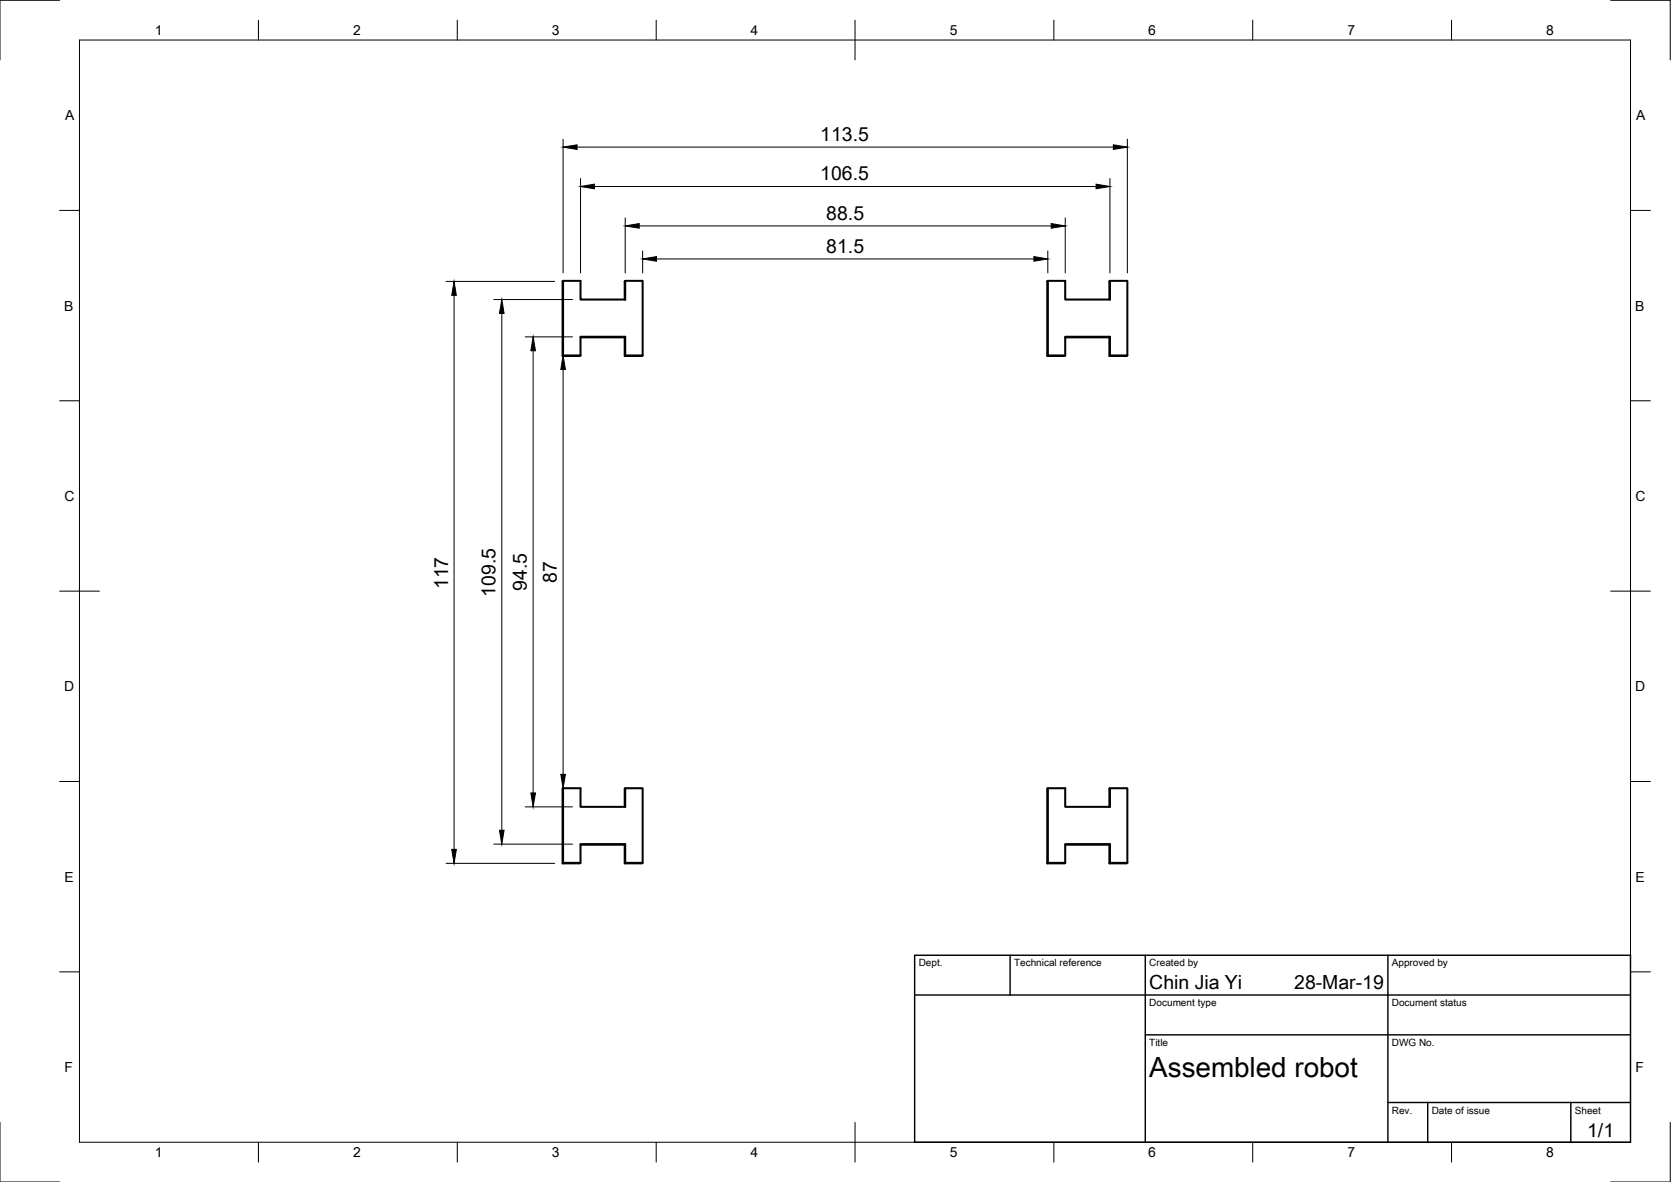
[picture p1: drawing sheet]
<svg xmlns="http://www.w3.org/2000/svg" width="420mm" height="297mm" viewBox="0 0 420 297" stroke-linecap="round" stroke-linejoin="round" font-family="sans-serif">
<!-- layer: Visible -->
<g fill="none" stroke="#000" stroke-width=".51">
<path d="M141.6 70.6v18.7M157.1 75.3v-4.6l4.5-.1v18.7l-4.5 .2M157.2 70.6v4.7h-11.2v-4.7l-4.5 .1v18.8l4.5-.2M263.5 70.6v18.7M279 75.3v-4.6l4.5-.1v18.7l-4.5 .2M279.1 70.6v4.7h-11.3v-4.7l-4.5 .1v18.8l4.5-.2M146 84.8h11.1l.1-.2v4.7M157.1 84.8v4.7l4.5-.2M157.2 84.6h-11.2v4.7l-4.5 .2M267.8 84.8h11.2l.1-.2v4.7M279 84.8v4.7l4.5-.2M279.1 84.6h-11.3v4.7l-4.5 .2"/>
<path d="M141.6 198.1v18.7M157.2 198.1v4.7h-11.2v-4.7l-4.5 .1v18.8l4.5-.2M263.5 198.1v18.7M279.1 198.1v4.7h-11.3v-4.7l-4.5 .1v18.8l4.5-.2M146 212.3l11.2-.2v4.7M157.1 212.3v4.7l4.5-.2M157.1 202.8v-4.6l4.5-.1v18.7l-4.5 .2M157.2 212.1h-11.2v4.7l-4.5 .2M267.8 212.3l11.3-.2v4.7M279 212.3v4.7l4.5-.2M279 202.8v-4.6l4.5-.1v18.7l-4.5 .2M279.1 212.1h-11.3v4.7l-4.5 .2"/>
</g>
<!-- layer: Border -->
<g fill="none" stroke="#000" stroke-width=".25">
<path d="M15 .1h-15v15M20 10.1h390v276.9h-390zM65 5.1v5M115 5.1v5M165 5.1v5M215 5.1v10M265 5.1v5M315 5.1v5M365 5.1v5M405 .1h15v15M15 52.9h5M410 52.9h5"/>
<path d="M15 100.7h5M410 100.7h5M15 148.6h10M405 148.6h10M15 196.4h5M410 196.4h5M15 244.2h5M410 244.2h5M0 282.1v14.9h15M65 287v5M115 287v5M165 287v5"/>
<path d="M215 282.1v9.9M265 287v5M315 287v5M365 287v5M420 282.1v14.9h-15"/>
</g>
<!-- layer: TitleBlock -->
<path d="M230 240.1h180v46.9h-180zM230 250h180M254 240.1v9.9M288 240.1v46.9M349 240.1v46.9M288 260.1h122M349 277.1h61M359 277.1v9.9M395 277.1v9.9" fill="none" stroke="#000" stroke-width=".36"/>
<!-- layer: Dimensions -->
<g fill="none" stroke="#000" stroke-width=".25">
<path d="M141.6 35v33.6M145.1 37h134.9M283.5 35v33.6M146 44.9v23.7M149.5 46.9h126.1M157.2 54.8v13.8M160.7 56.8h103.6M267.8 54.8v13.8M279.1 44.9v23.7M112.2 70.7h27.3M114.2 74.2v139.3M124.2 75.3h19.8"/>
<path d="M126.2 78.8v129.8M161.6 63.1v5.5M165.1 65.1h94.9M263.5 63.1v5.5M132.1 84.7h11.9M134 88.1v111.2M141.6 92.8v101.8M112.2 217h27.3M124.2 212.1h19.8M132.1 202.8h11.9"/>
</g>
<g fill="#000" stroke="#000" stroke-width=".25">
<path d="M141.6 37l3.5-.6v1.2zM280 36.4l3.5 .6-3.5 .6zM146 46.9l3.5-.6v1.1zM157.2 56.8l3.5-.6v1.1zM264.3 56.2l3.5 .6-3.5 .5zM275.6 46.3l3.5 .6-3.5 .5zM114.2 70.7l.5 3.5h-1.1zM126.2 75.3l.5 3.5h-1.1zM161.6 65.1l3.5-.6v1.1zM260 64.5l3.5 .6-3.5 .5zM134 84.7l.6 3.4h-1.1zM141.6 89.3l.6 3.5h-1.2z"/>
<path d="M133.5 199.3h1.1l-.6 3.5zM141 194.6h1.2l-.6 3.5zM113.6 213.5h1.1l-.5 3.5zM125.6 208.6h1.1l-.5 3.5z"/>
</g>
<text font-size="7" x="289" y="270.6">Assembled robot</text>
<g font-size="4.9">
<text x="206.2" y="35.4">113.5</text>
<text x="206.2" y="45.3">106.5</text>
<text x="207.8" y="55.2">88.5</text>
<text x="207.8" y="63.5">81.5</text>
<text x="112.7" y="148.1" transform="rotate(-90 112.7 148.1)">117</text>
<text x="124.6" y="150" transform="rotate(-90 124.6 150)">109.5</text>
<text x="132.5" y="148.5" transform="rotate(-90 132.5 148.5)">94.5</text>
<text x="140" y="146.4" transform="rotate(-90 140 146.4)">87</text>
<text x="289" y="248.5">Chin Jia Yi</text>
<text x="325.4" y="248.5">28-Mar-19</text>
<text x="399.1" y="285.7">1/1</text>
</g>
<g font-size="3.5">
<text x="39" y="8.8">1</text>
<text x="88.8" y="8.8">2</text>
<text x="138.8" y="8.8">3</text>
<text x="188.7" y="8.8">4</text>
<text x="238.8" y="8.8">5</text>
<text x="288.7" y="8.8">6</text>
<text x="338.8" y="8.8">7</text>
<text x="388.8" y="8.8">8</text>
<text x="16.4" y="30.2">A</text>
<text x="411.4" y="30.2">A</text>
<text x="16.2" y="78">B</text>
<text x="411.2" y="78">B</text>
<text x="16.2" y="125.9">C</text>
<text x="411.2" y="125.9">C</text>
<text x="16.2" y="173.7">D</text>
<text x="411.2" y="173.7">D</text>
<text x="16.2" y="221.6">E</text>
<text x="411.2" y="221.6">E</text>
<text x="16.2" y="269.4">F</text>
<text x="411.2" y="269.4">F</text>
<text x="39" y="290.8">1</text>
<text x="88.8" y="290.8">2</text>
<text x="138.8" y="290.8">3</text>
<text x="188.7" y="290.8">4</text>
<text x="238.8" y="290.8">5</text>
<text x="288.7" y="290.8">6</text>
<text x="338.8" y="290.8">7</text>
<text x="388.8" y="290.8">8</text>
</g>
<g font-size="2.5">
<text x="231" y="242.9">Dept.</text>
<text x="255" y="242.9">Technical reference</text>
<text x="289" y="242.9">Created by</text>
<text x="350" y="242.9">Approved by</text>
<text x="289" y="252.8">Document type</text>
<text x="350" y="252.8">Document status</text>
<text x="289" y="262.9">Title</text>
<text x="350" y="262.9">DWG No.</text>
<text x="350" y="279.9">Rev.</text>
<text x="360" y="279.9">Date of issue</text>
<text x="396" y="279.9">Sheet</text>
</g>
</svg>
